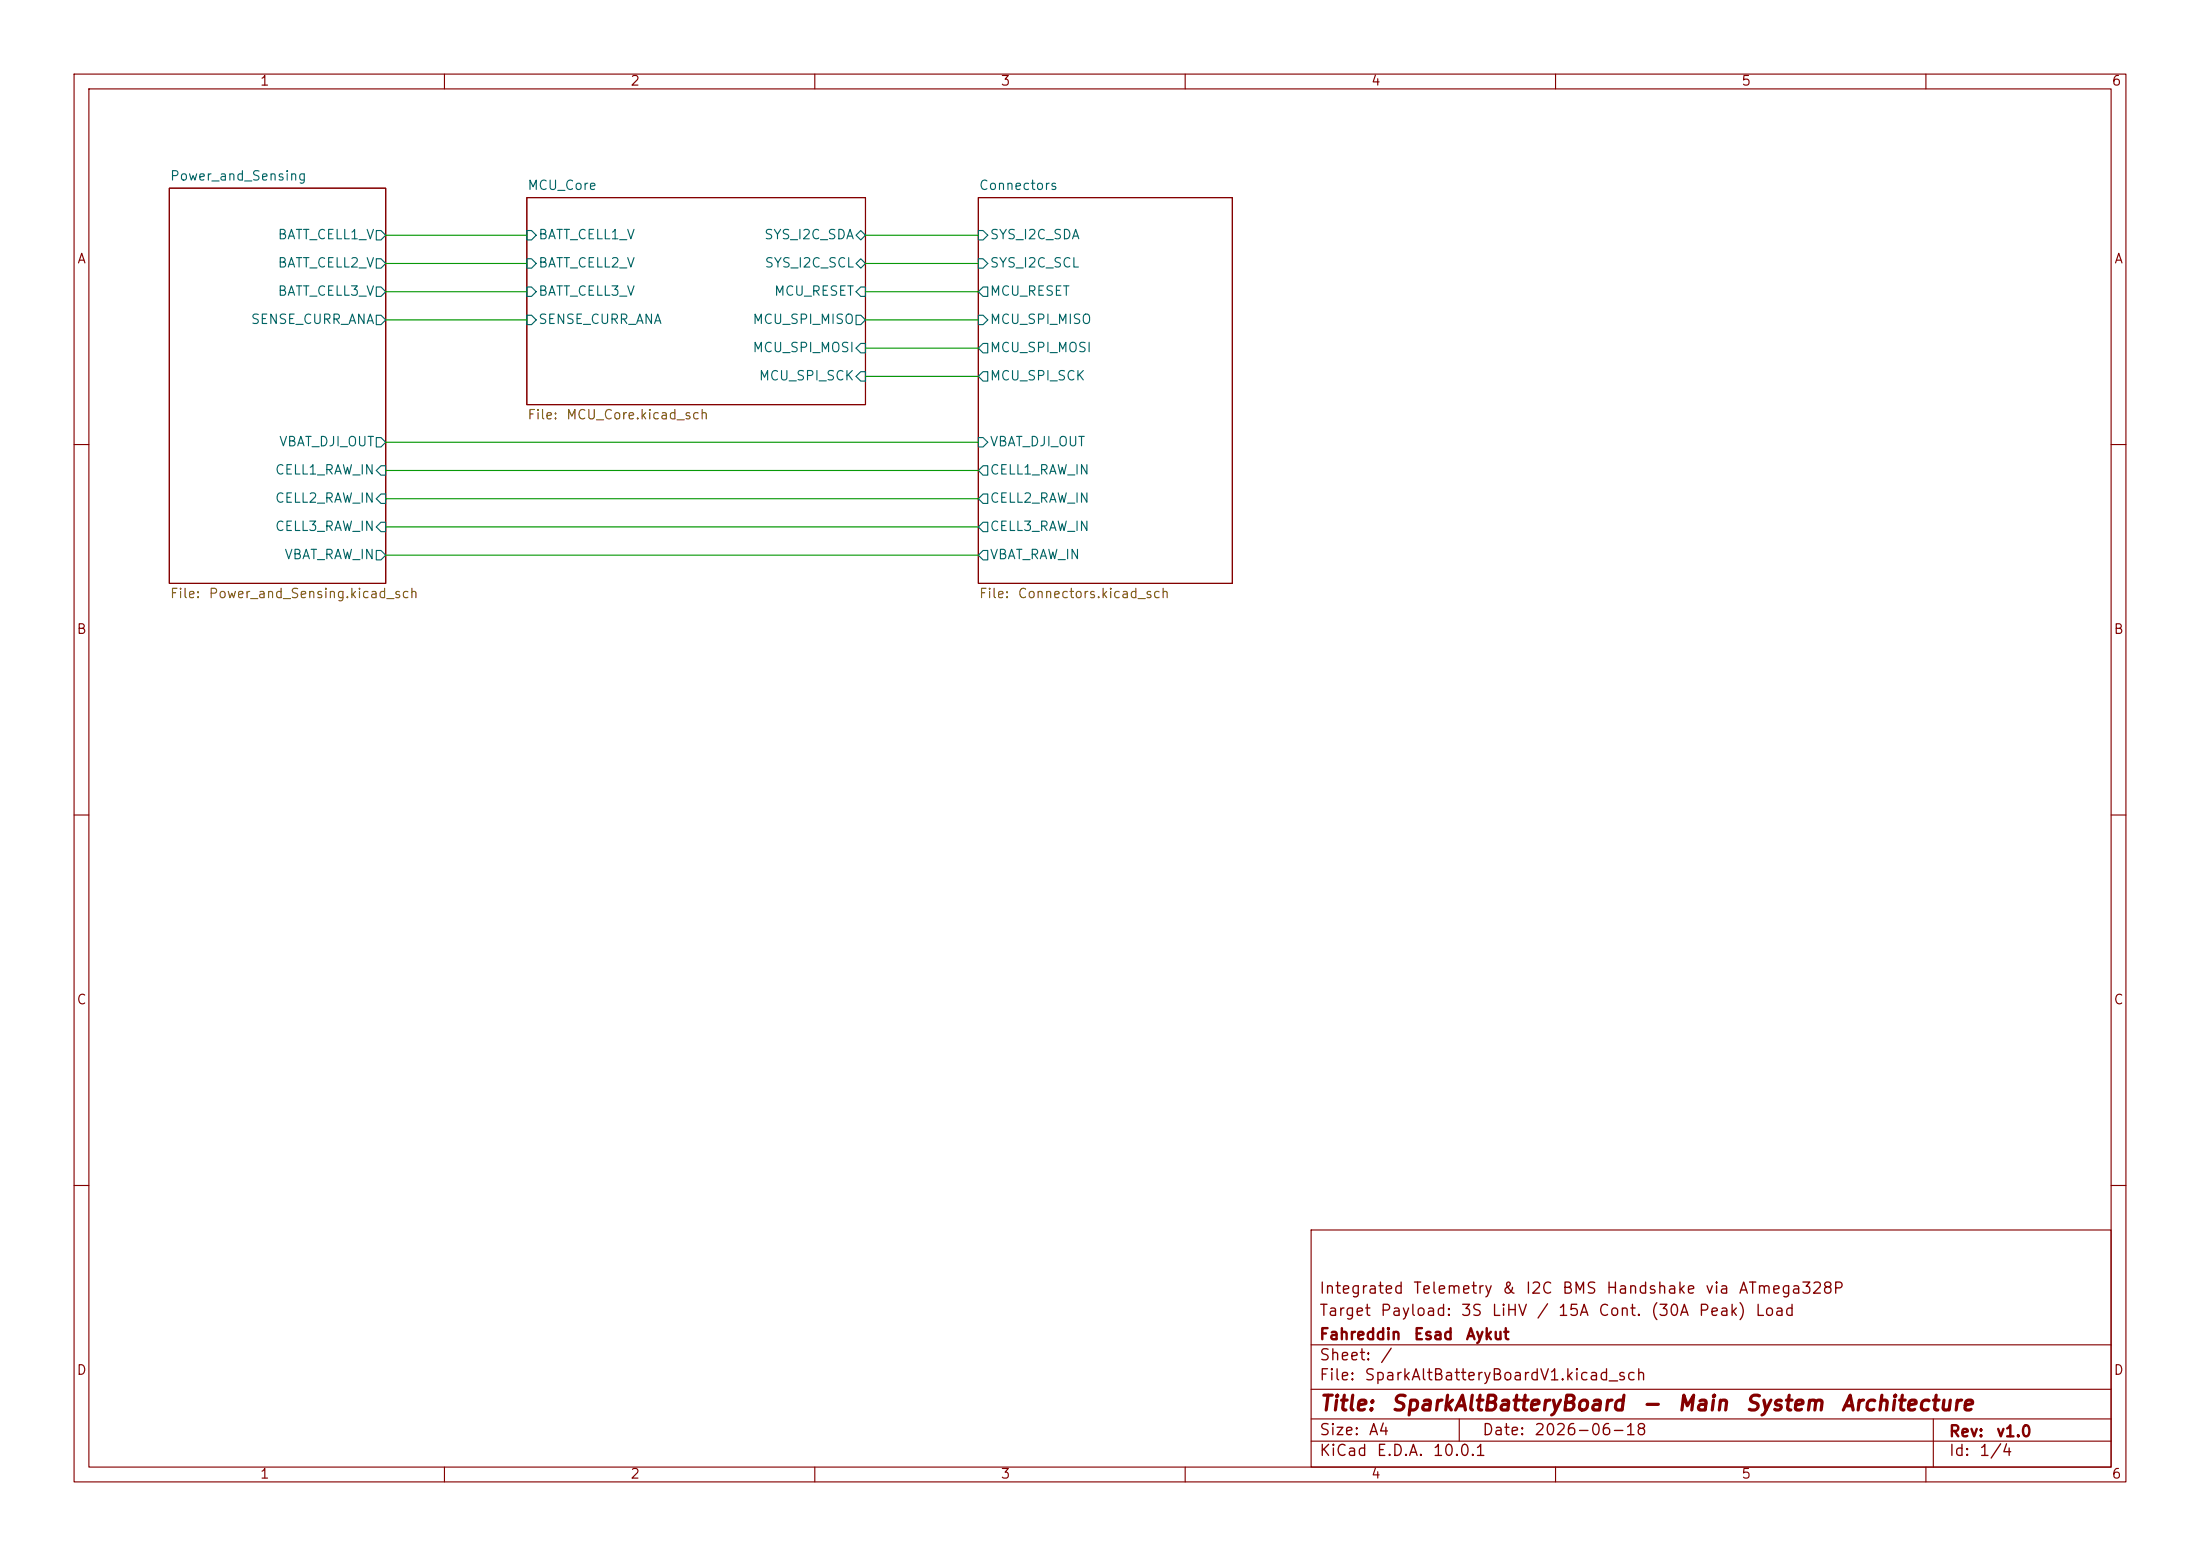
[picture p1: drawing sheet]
(kicad_sch
 (version 20260306)
 (generator "eeschema")
 (generator_version "10.0")
 (paper "A4")
 (title_block
  (title "SparkAltBatteryBoard - Main System Architecture")
  (date "2026-06-18")
  (rev "v1.0")
  (company "Fahreddin Esad Aykut")
  (comment 1 "Target Payload: 3S LiHV / 15A Cont. (30A Peak) Load")
  (comment 2 "Integrated Telemetry & I2C BMS Handshake via ATmega328P"))
 (lib_symbols)
 (wire
  (pts (xy 52.07 71.12) (xy 132.08 71.12))
  (stroke (width 0) (type default)))
 (wire
  (pts (xy 52.07 63.5) (xy 132.08 63.5))
  (stroke (width 0) (type default)))
 (wire
  (pts (xy 116.84 50.8) (xy 132.08 50.8))
  (stroke (width 0) (type default)))
 (wire
  (pts (xy 116.84 39.37) (xy 132.08 39.37))
  (stroke (width 0) (type default)))
 (wire
  (pts (xy 116.84 35.56) (xy 132.08 35.56))
  (stroke (width 0) (type default)))
 (wire
  (pts (xy 52.07 31.75) (xy 71.12 31.75))
  (stroke (width 0) (type default)))
 (wire
  (pts (xy 52.07 39.37) (xy 71.12 39.37))
  (stroke (width 0) (type default)))
 (wire
  (pts (xy 52.07 59.69) (xy 132.08 59.69))
  (stroke (width 0) (type default)))
 (wire
  (pts (xy 116.84 46.99) (xy 132.08 46.99))
  (stroke (width 0) (type default)))
 (wire
  (pts (xy 52.07 43.18) (xy 71.12 43.18))
  (stroke (width 0) (type default)))
 (wire
  (pts (xy 116.84 31.75) (xy 132.08 31.75))
  (stroke (width 0) (type default)))
 (wire
  (pts (xy 52.07 67.31) (xy 132.08 67.31))
  (stroke (width 0) (type default)))
 (wire
  (pts (xy 52.07 74.93) (xy 132.08 74.93))
  (stroke (width 0) (type default)))
 (wire
  (pts (xy 52.07 35.56) (xy 71.12 35.56))
  (stroke (width 0) (type default)))
 (wire
  (pts (xy 116.84 43.18) (xy 132.08 43.18))
  (stroke (width 0) (type default)))
 (sheet
  (at 132.08 26.67)
  (size 34.29 52.07)
  (exclude_from_sim no)
  (in_bom yes)
  (on_board yes)
  (dnp no)
  (fields_autoplaced yes)
  (stroke (width 0.1524) (type solid))
  (fill (color 0 0 0 0))
  (property "Sheetname" "Connectors" (at 132.08 25.9584 0) (show_name no) (do_not_autoplace no) (effects (font (size 1.27 1.27)) (justify left bottom)))
  (property "Sheetfile" "Connectors.kicad_sch" (at 132.08 79.3246 0) (show_name no) (do_not_autoplace no) (effects (font (size 1.27 1.27)) (justify left top)))
  (pin "CELL1_RAW_IN" output (at 132.08 63.5 180) (effects (font (size 1.27 1.27)) (justify left)))
  (pin "CELL2_RAW_IN" output (at 132.08 67.31 180) (effects (font (size 1.27 1.27)) (justify left)))
  (pin "CELL3_RAW_IN" output (at 132.08 71.12 180) (effects (font (size 1.27 1.27)) (justify left)))
  (pin "MCU_RESET" output (at 132.08 39.37 180) (effects (font (size 1.27 1.27)) (justify left)))
  (pin "MCU_SPI_MISO" input (at 132.08 43.18 180) (effects (font (size 1.27 1.27)) (justify left)))
  (pin "MCU_SPI_MOSI" output (at 132.08 46.99 180) (effects (font (size 1.27 1.27)) (justify left)))
  (pin "MCU_SPI_SCK" output (at 132.08 50.8 180) (effects (font (size 1.27 1.27)) (justify left)))
  (pin "SYS_I2C_SCL" input (at 132.08 35.56 180) (effects (font (size 1.27 1.27)) (justify left)))
  (pin "SYS_I2C_SDA" input (at 132.08 31.75 180) (effects (font (size 1.27 1.27)) (justify left)))
  (pin "VBAT_DJI_OUT" input (at 132.08 59.69 180) (effects (font (size 1.27 1.27)) (justify left)))
  (pin "VBAT_RAW_IN" output (at 132.08 74.93 180) (effects (font (size 1.27 1.27)) (justify left))))
 (sheet
  (at 22.86 25.4)
  (size 29.21 53.34)
  (exclude_from_sim no)
  (in_bom yes)
  (on_board yes)
  (dnp no)
  (fields_autoplaced yes)
  (stroke (width 0.1524) (type solid))
  (fill (color 0 0 0 0))
  (property "Sheetname" "Power_and_Sensing" (at 22.86 24.6884 0) (show_name no) (do_not_autoplace no) (effects (font (size 1.27 1.27)) (justify left bottom)))
  (property "Sheetfile" "Power_and_Sensing.kicad_sch" (at 22.86 79.3246 0) (show_name no) (do_not_autoplace no) (effects (font (size 1.27 1.27)) (justify left top)))
  (pin "BATT_CELL1_V" output (at 52.07 31.75 0) (effects (font (size 1.27 1.27)) (justify right)))
  (pin "BATT_CELL2_V" output (at 52.07 35.56 0) (effects (font (size 1.27 1.27)) (justify right)))
  (pin "BATT_CELL3_V" output (at 52.07 39.37 0) (effects (font (size 1.27 1.27)) (justify right)))
  (pin "CELL1_RAW_IN" input (at 52.07 63.5 0) (effects (font (size 1.27 1.27)) (justify right)))
  (pin "CELL2_RAW_IN" input (at 52.07 67.31 0) (effects (font (size 1.27 1.27)) (justify right)))
  (pin "CELL3_RAW_IN" input (at 52.07 71.12 0) (effects (font (size 1.27 1.27)) (justify right)))
  (pin "SENSE_CURR_ANA" output (at 52.07 43.18 0) (effects (font (size 1.27 1.27)) (justify right)))
  (pin "VBAT_DJI_OUT" output (at 52.07 59.69 0) (effects (font (size 1.27 1.27)) (justify right)))
  (pin "VBAT_RAW_IN" output (at 52.07 74.93 0) (effects (font (size 1.27 1.27)) (justify right))))
 (sheet
  (at 71.12 26.67)
  (size 45.72 27.94)
  (exclude_from_sim no)
  (in_bom yes)
  (on_board yes)
  (dnp no)
  (fields_autoplaced yes)
  (stroke (width 0.1524) (type solid))
  (fill (color 0 0 0 0))
  (property "Sheetname" "MCU_Core" (at 71.12 25.9584 0) (show_name no) (do_not_autoplace no) (effects (font (size 1.27 1.27)) (justify left bottom)))
  (property "Sheetfile" "MCU_Core.kicad_sch" (at 71.12 55.1946 0) (show_name no) (do_not_autoplace no) (effects (font (size 1.27 1.27)) (justify left top)))
  (pin "BATT_CELL1_V" input (at 71.12 31.75 180) (effects (font (size 1.27 1.27)) (justify left)))
  (pin "BATT_CELL2_V" input (at 71.12 35.56 180) (effects (font (size 1.27 1.27)) (justify left)))
  (pin "BATT_CELL3_V" input (at 71.12 39.37 180) (effects (font (size 1.27 1.27)) (justify left)))
  (pin "MCU_RESET" input (at 116.84 39.37 0) (effects (font (size 1.27 1.27)) (justify right)))
  (pin "MCU_SPI_MISO" output (at 116.84 43.18 0) (effects (font (size 1.27 1.27)) (justify right)))
  (pin "MCU_SPI_MOSI" input (at 116.84 46.99 0) (effects (font (size 1.27 1.27)) (justify right)))
  (pin "MCU_SPI_SCK" input (at 116.84 50.8 0) (effects (font (size 1.27 1.27)) (justify right)))
  (pin "SENSE_CURR_ANA" input (at 71.12 43.18 180) (effects (font (size 1.27 1.27)) (justify left)))
  (pin "SYS_I2C_SCL" bidirectional (at 116.84 35.56 0) (effects (font (size 1.27 1.27)) (justify right)))
  (pin "SYS_I2C_SDA" bidirectional (at 116.84 31.75 0) (effects (font (size 1.27 1.27)) (justify right))))
 (sheet_instances
  (path ""
   (page "1")))
 (embedded_fonts no))
